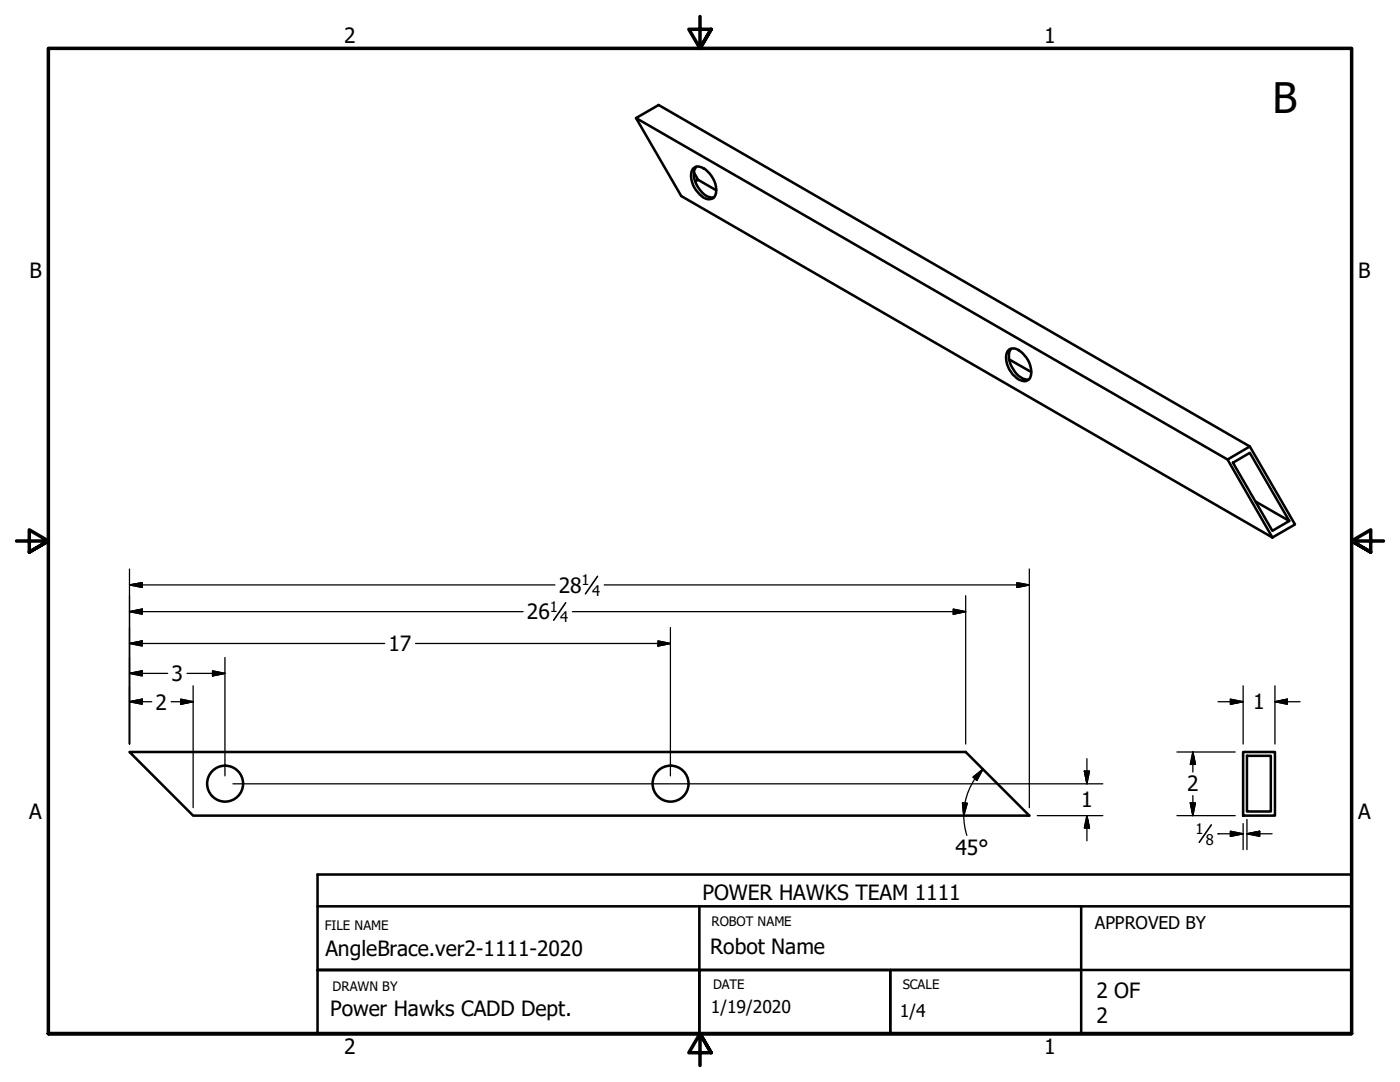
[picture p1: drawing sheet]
<svg xmlns="http://www.w3.org/2000/svg" width="279mm" height="216mm" viewBox="0 0 279 216" stroke-linecap="round" stroke-linejoin="round" font-family="sans-serif">
<!-- layer: Visible (ANSI) -->
<g fill="none" stroke="#000" stroke-width=".51">
<path d="M126.9 23.6l118.1 68.1M138.3 33.7a2.04 2.04 0 0 1 2.9 .5 4.7 4.7 0 0 1 1.5 4.8 1.66 1.66 0 0 1-2.7 .1 4.9 4.9 0 0 1-1.9-5.1zM138.5 34.4l.8 1.5-.6 .3M138.9 33.3a3.6 3.6 0 0 0 .2 3.7 3.7 3.7 0 0 0 3.4 2.4M139.3 35.9l3.6 2.1M201.2 70a1.72 1.72 0 0 1 2.5 .2 4.9 4.9 0 0 1 1.9 5.1 1.32 1.32 0 0 1-1.9 .6 4.9 4.9 0 0 1-2.7-5.6zM201.4 71.7l4.4 2.5M201.8 69.6a3.5 3.5 0 0 0 .1 3.6 3.6 3.6 0 0 0 3.5 2.5M245 91.7l4.4-2.6 9 15.5-4.5 2.7zM246.1 92.3l3.3-1.9 7.9 13.5-3.4 2zM249.4 89.1l-118-68.1-4.5 2.6 9.1 15.5 117.9 68.2M250.6 100.1l6.7 3.8"/>
<path d="M25.8 150.1h166.9l12.7 12.7h-166.9zM248.1 150.1h6.3v12.7h-6.3zM248.9 150.8h4.7v11.1h-4.7z"/>
<circle cx="44.9" cy="156.4" r="3.6"/>
<circle cx="133.8" cy="156.4" r="3.6"/>
</g>
<!-- layer: Border (ANSI) -->
<path d="M139.7 3.3v6.4l-2.2-3.9h4.4l-2.2 3.9 2.2-3.9M3.3 107.9h6.4l-3.9-2.2v4.5l3.9-2.3-3.9 2.3M276.1 107.9h-6.4l3.9-2.2v4.5l-3.9-2.3 3.9 2.3M9.7 206.2v-196.5h260v196.5h-260h260M141.9 210.1l-2.2-3.9 2.2 3.9h-4.4l2.2-3.9v6.4" fill="none" stroke="#000" stroke-width=".7"/>
<!-- layer: Title (ANSI) -->
<path d="M63.4 174.5h206.3v6.3h-206.3zM63.4 180.8v25.4h206.3v-25.4v25.4h-25.4M139.6 193.5h38.1v12.7h-38.1zM139.6 180.8v12.7M177.7 193.5h38.1v12.7h-38.1zM215.8 180.8v12.7M269.7 193.5h-206.3h76.2v12.7" fill="none" stroke="#000" stroke-width=".51"/>
<!-- layer: Dimension (ANSI) -->
<path d="M119.3 115l-2.5 3.5M112.9 120.3l-2.4 3.5M241.7 164.6l-2.4 3.5" fill="none" stroke="#000" stroke-width=".32"/>
<g fill="none" stroke="#000" stroke-width=".25">
<path d="M25.8 116.7l2.6-.4v.9zM25.8 116.7h84.9M25.8 113.5v35M120.6 116.7h84.8M192.7 118.9v29.6M202.9 116.3l2.5 .4-2.5 .5zM205.4 113.5v47.7M25.8 122l2.6-.5v1.1zM25.8 128.4l2.6-.5v1zM25.8 134.4l2.6-.5v1zM25.8 122h78.6M25.8 128.4h51"/>
<path d="M25.8 134.4h7.7M36.1 139.5l2.4 .5-2.4 .5zM37.3 134.4h7.6M38.5 136.8v24.4M42.4 133.9l2.5 .5-2.5 .5zM44.9 131.2v23.6M82.9 128.4h50.9M114.2 122h78.5M131.3 127.9l2.5 .5-2.5 .5zM133.8 125.2v29.6M190.2 121.5l2.5 .5-2.5 .6zM245.6 139.5l2.5 .5-2.5 .5z"/>
<path d="M248.1 136.8v11.7M254.4 136.8v11.7M25.8 140l2.6-.5v1zM25.8 140h4.5M34.2 140h4.3M46.5 156.4h173.6M194.2 155.1l2-1.6-1.3 2.2zM196.2 153.5a13.1 13.1 0 0 0-3.5 6l-.1 .7M216.4 153.9h1l-.5 2.5zM216.9 151.4v5M234.9 150.1h11.6M238.1 150.1l.5 2.4h-1z"/>
<path d="M238.1 150.1v4M238.1 158.8v4M243.1 140h5M254.4 140l2.5-.5v1zM254.4 140h5.1M192.1 160.2l.9 .1-.7 2.5zM192.3 162.7l.2 2.3 .5 1.7M192.6 160.3l-.3 2.5M207 162.8h13.1M216.9 162.8l.5 2.4h-1zM216.9 162.8v5M234.9 162.8h11.6"/>
<path d="M237.6 160.2h1l-.5 2.6zM243.1 166.4h.1M243.1 166.4h5M245.6 165.9l2.5 .5-2.5 .5zM248.1 164.3v5.2M248.9 166.4l2.5-.5v1zM248.9 166.4h5M248.9 163.5v6"/>
</g>
<g fill="#000" stroke="#000" stroke-width=".25">
<path d="M25.8 116.7l2.6-.4zM25.8 116.7l2.6-.4v.9zM202.9 117.2l2.5-.5zM202.9 116.3l2.5 .4-2.5 .5zM25.8 122l2.6-.5zM25.8 122l2.6-.5v1.1zM25.8 128.4l2.6-.5zM25.8 128.4l2.6-.5v1zM25.8 134.4l2.6-.5zM25.8 134.4l2.6-.5v1zM25.8 140l2.6-.5zM25.8 140l2.6-.5v1z"/>
<path d="M42.4 134.9l2.5-.5zM42.4 133.9l2.5 .5-2.5 .5zM131.3 128.9l2.5-.5zM131.3 127.9l2.5 .5-2.5 .5zM190.2 122.6l2.5-.6zM190.2 121.5l2.5 .5-2.5 .6zM254.4 140l2.5-.5zM254.4 140l2.5-.5v1zM36.1 140.5l2.4-.5zM36.1 139.5l2.4 .5-2.4 .5zM196.2 153.5l-1.3 2.2zM194.2 155.1l2-1.6-1.3 2.2z"/>
<path d="M216.4 153.9l.5 2.5zM216.4 153.9h1l-.5 2.5zM238.1 150.1l.5 2.4zM238.1 150.1l.5 2.4h-1zM245.6 140.5l2.5-.5zM245.6 139.5l2.5 .5-2.5 .5zM192.1 160.2l.2 2.6zM192.1 160.2l.9 .1-.7 2.5zM216.9 162.8l.5 2.4zM216.9 162.8l.5 2.4h-1zM237.6 160.2l.5 2.6zM237.6 160.2h1l-.5 2.6z"/>
<path d="M245.6 166.9l2.5-.5zM245.6 165.9l2.5 .5-2.5 .5zM248.9 166.4l2.5-.5zM248.9 166.4l2.5-.5v1z"/>
</g>
<text font-size="8.4" x="253.9" y="22.5">B</text>
<g font-size="4.2">
<text x="68.7" y="8.6">2</text>
<text x="208.4" y="8.6">1</text>
<text x="5.9" y="55.5">B</text>
<text x="271.1" y="55.5">B</text>
<text x="111.5" y="118.2">28</text>
<text x="105.2" y="123.6">26</text>
<text x="77.5" y="129.9">17</text>
<text x="34.2" y="135.9">3</text>
<text x="31.1" y="141.6">2</text>
<text x="250.1" y="141.5">1</text>
<text x="215.8" y="161.1">1</text>
<text x="236.9" y="157.9">2</text>
<text x="5.8" y="163.4">A</text>
<text x="271" y="163.4">A</text>
<text x="190.7" y="170.6">45°</text>
<text x="140.2" y="179.5">POWER HAWKS TEAM 1111</text>
<text x="65" y="190.8">AngleBrace.ver2-1111-2020</text>
<text x="141.7" y="190.4">Robot Name</text>
<text x="65.9" y="202.8">Power Hawks CADD Dept.</text>
<text x="218.8" y="199.2">2 OF</text>
<text x="218.8" y="204.2">2</text>
<text x="68.7" y="210.3">2</text>
<text x="208.4" y="210.3">1</text>
</g>
<g font-size="3.5">
<text x="218.5" y="185.4">APPROVED BY</text>
<text x="141.9" y="202.1">1/19/2020</text>
<text x="179.6" y="202.9">1/4</text>
</g>
<g font-size="2.9">
<text x="116.1" y="116.7">1</text>
<text x="118.2" y="118.9">4</text>
<text x="109.7" y="122">1</text>
<text x="111.8" y="124.2">4</text>
<text x="238.6" y="166.4">1</text>
<text x="240.7" y="168.5">8</text>
</g>
<g font-size="2.6">
<text x="64.8" y="185.5">FILE NAME</text>
<text x="142" y="184.8">ROBOT NAME</text>
<text x="66.4" y="197.8">DRAWN BY</text>
<text x="142.3" y="197.3">DATE</text>
<text x="180.1" y="197.4">SCALE</text>
</g>
</svg>
